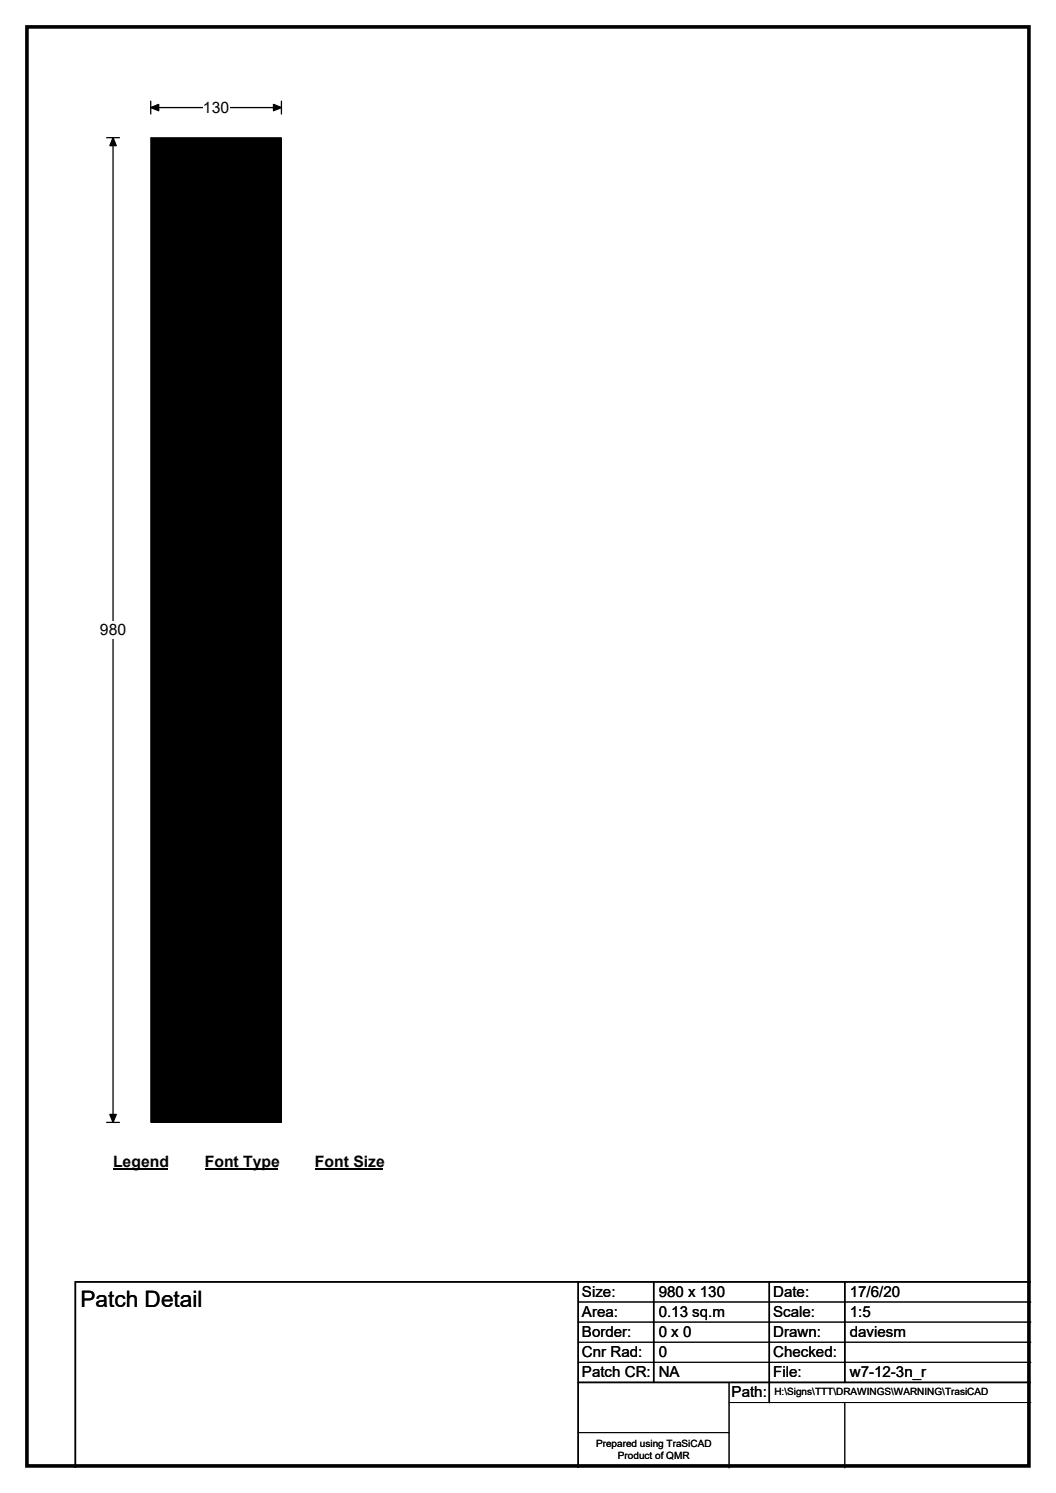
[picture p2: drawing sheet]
<svg xmlns="http://www.w3.org/2000/svg" width="210mm" height="297mm" viewBox="0 0 210 297" stroke-linecap="round" stroke-linejoin="round" font-family="sans-serif">
<path d="M5.4 5.4h199.2v286.3h-199.2z" fill="none" stroke="#000" stroke-width=".72"/>
<path d="M30 21.4h26M30 20.1v2.6M56 20.1v2.6" fill="none" stroke="#000" stroke-width=".25"/>
<path d="M30 21.4l1.6-.6v1.2zM54.4 20.8l1.6 .6-1.6 .6z" fill="#000" stroke="#000" stroke-width=".25"/>
<path d="M40.4 19.7h5.2v3.5h-5.2z" fill="#fff"/>
<path d="M21.2 27.4h2.5M22.5 27.4v195.9M21.2 223.3h2.5" fill="none" stroke="#000" stroke-width=".25"/>
<path d="M22.5 27.4l.6 1.6h-1.3zM21.8 221.7h1.3l-.6 1.6z" fill="#000" stroke="#000" stroke-width=".25"/>
<g fill="#fff">
<path d="M19.9 123.6h5.2v3.5h-5.2z"/>
<path d="M22.5 229.3h10.7v3.5h-10.7z"/>
</g>
<path d="M22.5 232.6h10.7" fill="none" stroke="#000" stroke-width=".32"/>
<path d="M40.7 229.3h14.4v3.5h-14.4z" fill="#fff"/>
<path d="M40.7 232.6h14.4" fill="none" stroke="#000" stroke-width=".32"/>
<path d="M62.6 229.3h13.5v3.5h-13.5z" fill="#fff"/>
<path d="M62.6 232.6h13.5" fill="none" stroke="#000" stroke-width=".32"/>
<path d="M30 27.4h25.9v195.9h-25.9z" fill="#000"/>
<path d="M30 27.4h25.9v195.9h-25.9zM115 259h90M115 263h90M115 267h90M115 271h90M145 279h60M145 275v17M168 279v13M115 285h30" fill="none" stroke="#000" stroke-width=".2"/>
<path d="M115 255v37M130 255v20M153 255v24M168 255v20M205 255h-190v37M115 275h90" fill="none" stroke="#000" stroke-width=".3"/>
<text font-size="4.5" x="16" y="260.1">Patch Detail</text>
<g font-size="3.1">
<text x="40.4" y="22.5">130</text>
<text x="19.9" y="126.4">980</text>
<text x="22.5" y="232.1">Legend</text>
<text x="40.7" y="232.1">Font Type</text>
<text x="62.6" y="232.1">Font Size</text>
</g>
<g font-size="3">
<text x="115.7" y="258">Size:</text>
<text x="131" y="258">980 x 130</text>
<text x="153.7" y="258">Date:</text>
<text x="169" y="258">17/6/20</text>
<text x="115.7" y="262">Area:</text>
<text x="131" y="262">0.13 sq.m</text>
<text x="153.7" y="262">Scale:</text>
<text x="169" y="262">1:5</text>
<text x="115.7" y="266">Border:</text>
<text x="115.7" y="270">Cnr Rad:</text>
<text x="131" y="266">0 x 0</text>
<text x="131" y="270">0</text>
<text x="153.7" y="266">Drawn:</text>
<text x="153.7" y="270">Checked:</text>
<text x="169" y="266">daviesm</text>
<text x="115.7" y="274">Patch CR:</text>
<text x="131" y="274">NA</text>
<text x="153.7" y="274">File:</text>
<text x="169" y="274">w7-12-3n_r</text>
<text x="145.5" y="278">Path:</text>
</g>
<g font-size="2">
<text x="154" y="277.6">H:\Signs\TTT\DRAWINGS\WARNING\TrasiCAD</text>
<text x="118.5" y="287.8">Prepared using TraSiCAD</text>
<text x="122.9" y="290.2">Product of QMR</text>
</g>
</svg>
